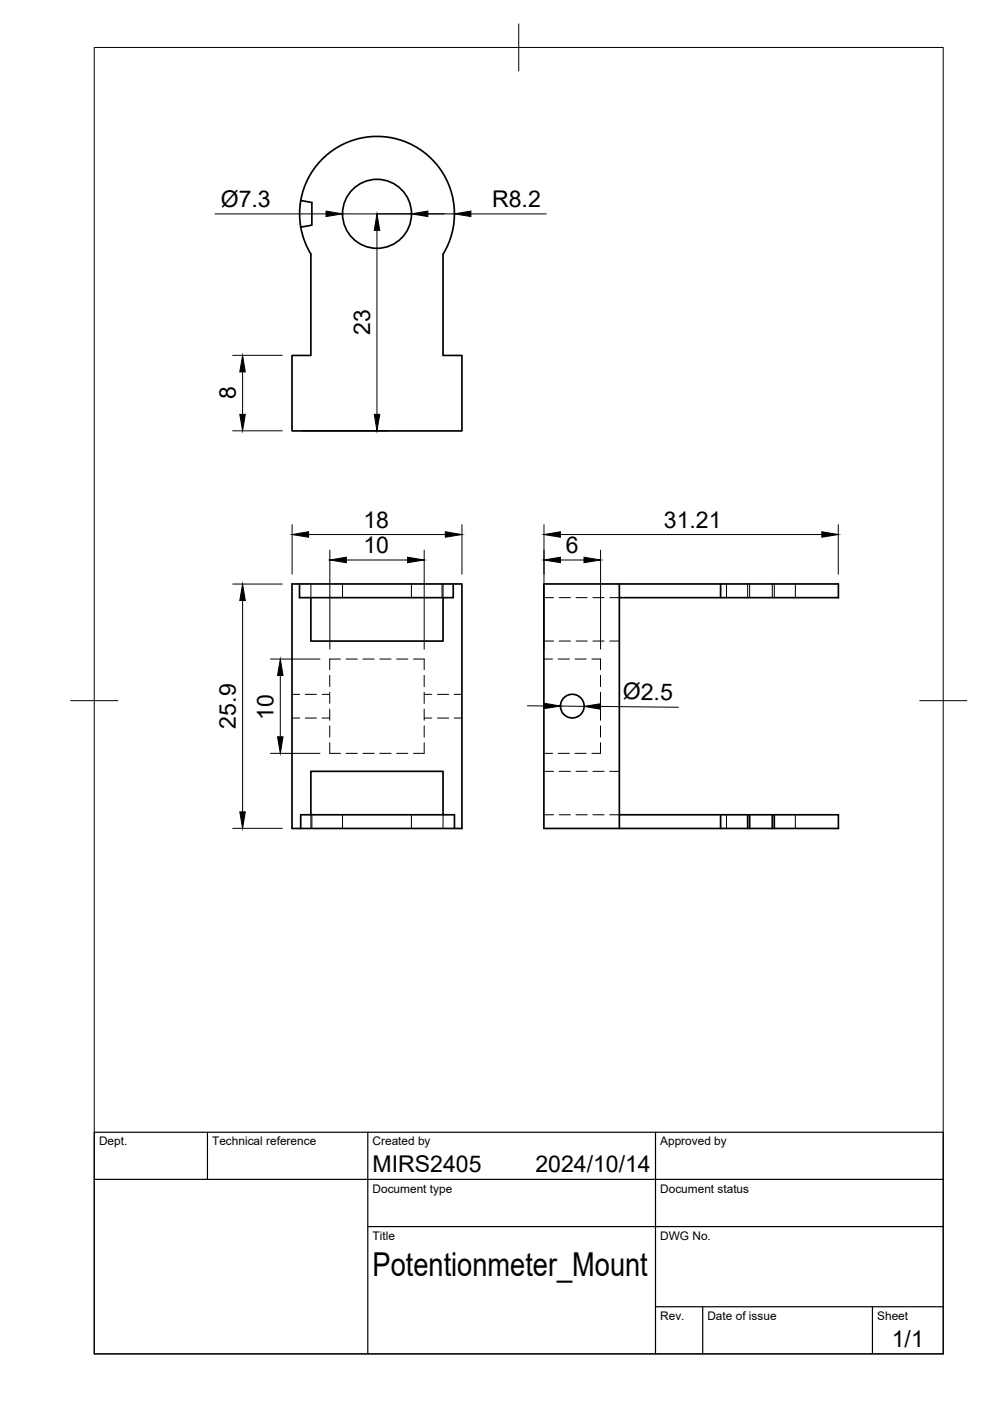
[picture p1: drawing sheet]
<svg xmlns="http://www.w3.org/2000/svg" width="210mm" height="297mm" viewBox="0 0 210 297" stroke-linecap="round" stroke-linejoin="round" font-family="sans-serif">
<!-- layer: Visible -->
<g fill="none" stroke="#000" stroke-width=".36">
<path d="M68 34a16.4 16.4 0 0 1 21.9-1.7 16.4 16.4 0 0 1 4 21.6v21.5h4v16h-36v-16h4v-21.5a16.4 16.4 0 0 1 2.1-19.9zM63.8 42.5l2.3 .4v4.8l-2.3 .5M63.5 123.8v2.9h32.6v-2.9M63.5 123.8h32.6M63.5 123.8h-1.6v51.8h1.9M65.9 126.7v9.2h28v-9.2M96.1 123.8h1.8v51.8h-34.1M131.3 123.8h46.5v2.9h-46.5M152.8 123.8v2.9M63.8 175.6v-2.9h32.6v2.9M65.9 172.7v-9.2h28v9.2M131.3 172.7h46.5v2.9h-14.1"/>
<path d="M131.3 175.6v-51.8h-16v51.8h48.4M152.8 172.7v2.9M158.5 172.7v2.9M158.9 172.7v2.9M163.7 172.7v2.9M164.2 172.7v2.9"/>
<circle cx="79.9" cy="45.3" r="7.3"/>
<circle cx="121.3" cy="149.7" r="2.51"/>
</g>
<!-- layer: Hidden -->
<g fill="none" stroke="#000" stroke-width=".21">
<path d="M65.9 123.8v2.9M72.2 139.7h-2.3v2.3M72.6 123.8v2.9M73.4 139.7h2.4M76.9 139.7h2.4M80.5 139.7h2.4M84.1 139.7h2.4M87.2 123.8v2.9M87.7 139.7h2.2v2.3M93.7 123.8v2.9M93.9 123.8v2.9M115.3 139.7h1.9"/>
<path d="M115.3 126.7h2.1M115.3 135.9h2.1M118.3 139.7h2.4M118.6 126.7h2.3M118.6 135.9h2.3M121.9 139.7h2.4M122.1 126.7h2.4M122.1 135.9h2.4M125.5 139.7h1.8v2.3M125.7 126.7h2.4M125.7 135.9h2.4M129.3 126.7h2"/>
<path d="M129.3 135.9h2M154 123.8v2.9M158.5 123.8v2.9M158.9 123.8v2.9M163.7 123.8v2.9M164.2 123.8v2.9M168.6 123.8v2.9M61.9 152.2h1.6M61.9 147.2h1.6M64.7 152.2h2.4M64.7 147.2h2.4M68.3 152.2h1.6"/>
<path d="M68.3 147.2h1.6M69.9 157.5v2.2h2.3M69.9 143.2v2.4M69.9 146.8v2.3M69.9 150.3v2.4M69.9 153.9v2.4M73.4 159.7h2.4M76.9 159.7h2.4M80.5 159.7h2.4M84.1 159.7h2.4M89.9 143.2v2.4M89.9 146.8v2.3"/>
<path d="M89.9 150.3v2.4M89.9 153.9v2.4M89.9 157.5v2.2h-2.2M89.9 152.2h1.6M89.9 147.2h1.6M92.8 152.2h2.3M92.8 147.2h2.3M96.3 152.2h1.6M96.3 147.2h1.6M115.3 159.7h1.9M118.3 159.7h2.4M121.9 159.7h2.4"/>
<path d="M127.3 157.5v2.2h-1.8M127.3 143.2v2.4M127.3 146.8v2.3M127.3 150.3v2.4M127.3 153.9v2.4M65.9 172.7v2.9M66.1 172.7v2.9M72.6 172.7v2.9M87.2 172.7v2.9M93.9 172.7v2.9M115.3 172.7h2.1M115.3 163.5h2.1"/>
<path d="M118.6 172.7h2.3M118.6 163.5h2.3M122.1 172.7h2.4M122.1 163.5h2.4M125.7 172.7h2.4M125.7 163.5h2.4M129.3 172.7h2M129.3 163.5h2M154 172.7v2.9M168.6 172.7v2.9"/>
</g>
<!-- layer: BORDER -->
<path d="M20 10.1h180v276.9h-180zM110 5.1v10M15 148.6h10M195 148.6h10" fill="none" stroke="#000" stroke-width=".21"/>
<!-- layer: TITLEBLOCK -->
<path d="M20 240.1h180v46.9h-180zM20 250h180M44 240.1v9.9M78 240.1v46.9M139 240.1v46.9M78 260.1h122M139 277.1h61M149 277.1v9.9M185 277.1v9.9" fill="none" stroke="#000" stroke-width=".25"/>
<!-- layer: FD_Dimensions -->
<g fill="none" stroke="#000" stroke-width=".21">
<path d="M45.6 45.3h23.5M72.6 45.3h23.7M79.9 48.8v39M99.8 45.3h16M49.3 75.3h10.5M51.4 78.9v8.9M49.3 91.3h10.5M64 91.3h18M61.9 111.2v10.5M65.4 113.3h29M69.9 116.6v21M73.4 118.7h13"/>
<path d="M89.9 116.6v21M97.9 111.2v10.5M115.3 111.2v26.4M118.8 118.7h5M118.8 113.3h55.4M127.3 116.6v21M177.7 111.2v10.5M49.3 123.8h10.5M51.4 127.3v44.8M57.3 139.7h10.5M57.3 159.7h10.5M59.4 143.2v13"/>
<path d="M111.8 149.6l3.5 .1M118.8 149.7l5 .1M127.3 149.8l16.5 .2M49.3 175.6h10.5"/>
</g>
<g fill="#000" stroke="#000" stroke-width=".21">
<path d="M69.1 44.8l3.5 .5-3.5 .6zM79.9 45.3l.6 3.5h-1.1zM87.2 45.3l3.5-.5v1.1zM96.3 45.3l3.5-.5v1.1zM51.4 75.3l.6 3.6h-1.2zM50.8 87.8h1.2l-.6 3.5zM79.4 87.8h1.1l-.6 3.5zM61.9 113.3l3.5-.6v1.2zM69.9 118.7l3.5-.6v1.2zM86.4 118.1l3.5 .6-3.5 .6zM94.4 112.7l3.5 .6-3.5 .6zM115.3 118.7l3.5-.6v1.2z"/>
<path d="M115.3 113.3l3.5-.6v1.2zM123.8 118.1l3.5 .6-3.5 .6zM174.2 112.7l3.5 .6-3.5 .6zM51.4 123.8l.6 3.5h-1.2zM59.4 139.7l.6 3.5h-1.2zM58.8 156.2h1.2l-.6 3.5zM115.3 149.1l3.5 .6-3.5 .5zM123.8 149.8l3.5-.6v1.2zM50.8 172.1h1.2l-.6 3.5z"/>
</g>
<text font-size="7" x="79" y="270.6">Potentionmeter_Mount</text>
<g font-size="4.9">
<text x="46.8" y="43.8">Ø7.3</text>
<text x="104.4" y="43.9">R8.2</text>
<text x="78.5" y="71" transform="rotate(-90 78.5 71)">23</text>
<text x="50" y="84.7" transform="rotate(-90 50 84.7)">8</text>
<text x="77" y="111.9">18</text>
<text x="140.8" y="111.9">31.21</text>
<text x="77.1" y="117.3">10</text>
<text x="120" y="117.3">6</text>
<text x="132.1" y="148.3" transform="rotate(1 132.1 148.3)">Ø2.5</text>
<text x="50" y="154.5" transform="rotate(-90 50 154.5)">25.9</text>
<text x="58" y="152.6" transform="rotate(-90 58 152.6)">10</text>
<text x="79" y="248.5">MIRS2405</text>
<text x="113.5" y="248.5">2024/10/14</text>
<text x="189.1" y="285.7">1/1</text>
</g>
<g font-size="2.5">
<text x="21" y="242.9">Dept.</text>
<text x="45" y="242.9">Technical reference</text>
<text x="79" y="242.9">Created by</text>
<text x="140" y="242.9">Approved by</text>
<text x="79" y="252.8">Document type</text>
<text x="140" y="252.8">Document status</text>
<text x="79" y="262.9">Title</text>
<text x="140" y="262.9">DWG No.</text>
<text x="140" y="279.9">Rev.</text>
<text x="150" y="279.9">Date of issue</text>
<text x="186" y="279.9">Sheet</text>
</g>
</svg>
